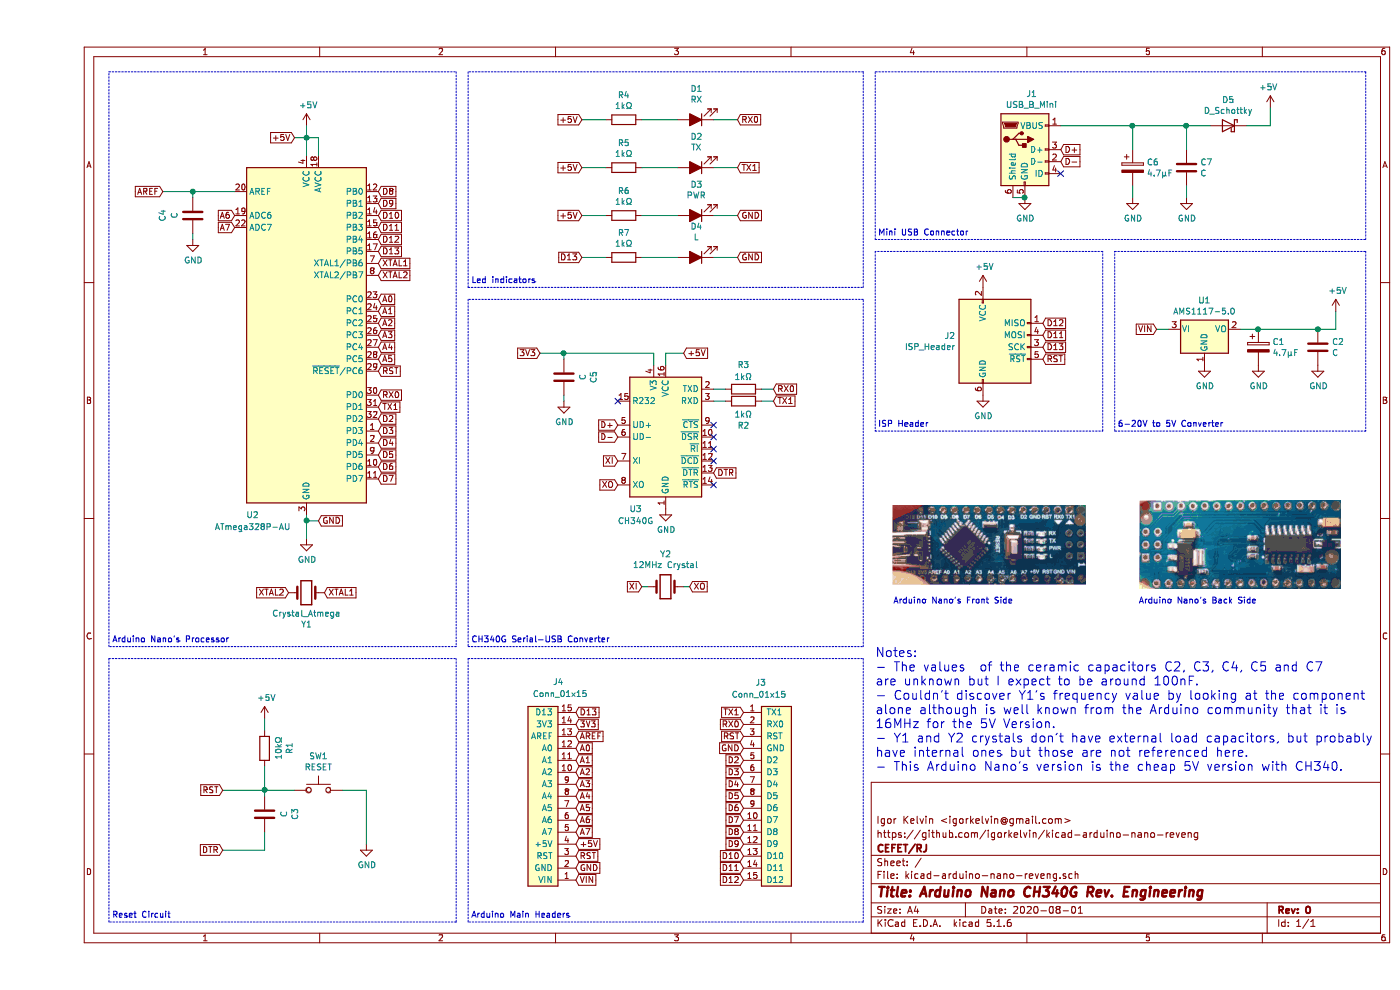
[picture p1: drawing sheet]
EESchema Schematic File Version 4
EELAYER 30 0
EELAYER END
$Descr A4 11693 8268
encoding utf-8
Sheet 1 1
Title "Arduino Nano CH340G Rev. Engineering"
Date "2020-08-01"
Rev "0"
Comp "CEFET/RJ"
Comment1 "https://github.com/igorkelvin/kicad-arduino-nano-reveng"
Comment2 "Igor Kelvin <igorkelvin@gmail.com>"
Comment3 ""
Comment4 ""
$EndDescr
$Comp
L MCU_Microchip_ATmega:ATmega328P-AU U2
U 1 1
P 2250 2800
F 0 "U2" H 1800 1300 50  0000 C CNN
F 1 "ATmega328P-AU" H 1800 1200 50  0000 C CNN
F 2 "Package_QFP:TQFP-32_7x7mm_P0.8mm" H 2250 2800 50  0001 C CIN
F 3 "http://ww1.microchip.com/downloads/en/DeviceDoc/ATmega328_P%20AVR%20MCU%20with%20picoPower%20Technology%20Data%20Sheet%2040001984A.pdf" H 2250 2800 50  0001 C CNN
	1    2250 2800
	1    0    0    -1  
$EndComp
$Comp
L Device:Crystal Y1
U 1 1
P 2250 4950
F 0 "Y1" H 2250 5218 50  0000 C CNN
F 1 "Crystal_Atmega" H 2250 5127 50  0000 C CNN
F 2 "Crystal:Crystal_SMD_3215-2Pin_3.2x1.5mm" H 2250 4950 50  0001 C CNN
F 3 "~" H 2250 4950 50  0001 C CNN
	1    2250 4950
	-1   0    0    1   
$EndComp
$Comp
L Switch:SW_Push SW1
U 1 1
P 2350 6600
F 0 "SW1" H 2350 6885 50  0000 C CNN
F 1 "RESET" H 2350 6794 50  0000 C CNN
F 2 "Button_Switch_SMD:SW_SPST_CK_RS282G05A3" H 2350 6800 50  0001 C CNN
F 3 "~" H 2350 6800 50  0001 C CNN
	1    2350 6600
	1    0    0    -1  
$EndComp
$Comp
L Device:R R4
U 1 1
P 4900 1000
F 0 "R4" V 4693 1000 50  0000 C CNN
F 1 "1kΩ" V 4784 1000 50  0000 C CNN
F 2 "Resistor_SMD:R_0603_1608Metric" V 4830 1000 50  0001 C CNN
F 3 "~" H 4900 1000 50  0001 C CNN
	1    4900 1000
	0    1    1    0   
$EndComp
$Comp
L Device:R R5
U 1 1
P 4900 1400
F 0 "R5" V 4693 1400 50  0000 C CNN
F 1 "1kΩ" V 4784 1400 50  0000 C CNN
F 2 "Resistor_SMD:R_0603_1608Metric" V 4830 1400 50  0001 C CNN
F 3 "~" H 4900 1400 50  0001 C CNN
	1    4900 1400
	0    1    1    0   
$EndComp
$Comp
L Device:R R6
U 1 1
P 4900 1800
F 0 "R6" V 4693 1800 50  0000 C CNN
F 1 "1kΩ" V 4784 1800 50  0000 C CNN
F 2 "Resistor_SMD:R_0603_1608Metric" V 4830 1800 50  0001 C CNN
F 3 "~" H 4900 1800 50  0001 C CNN
	1    4900 1800
	0    1    1    0   
$EndComp
$Comp
L Device:R R7
U 1 1
P 4900 2150
F 0 "R7" V 4693 2150 50  0000 C CNN
F 1 "1kΩ" V 4784 2150 50  0000 C CNN
F 2 "Resistor_SMD:R_0603_1608Metric" V 4830 2150 50  0001 C CNN
F 3 "~" H 4900 2150 50  0001 C CNN
	1    4900 2150
	0    1    1    0   
$EndComp
$Comp
L Device:LED_ALT D1
U 1 1
P 5500 1000
F 0 "D1" H 5493 745 50  0000 C CNN
F 1 "RX" H 5493 836 50  0000 C CNN
F 2 "LED_SMD:LED_0603_1608Metric_Pad1.05x0.95mm_HandSolder" H 5500 1000 50  0001 C CNN
F 3 "~" H 5500 1000 50  0001 C CNN
	1    5500 1000
	-1   0    0    1   
$EndComp
$Comp
L Device:LED_ALT D2
U 1 1
P 5500 1400
F 0 "D2" H 5493 1145 50  0000 C CNN
F 1 "TX" H 5493 1236 50  0000 C CNN
F 2 "LED_SMD:LED_0603_1608Metric_Pad1.05x0.95mm_HandSolder" H 5500 1400 50  0001 C CNN
F 3 "~" H 5500 1400 50  0001 C CNN
	1    5500 1400
	-1   0    0    1   
$EndComp
$Comp
L Device:LED_ALT D3
U 1 1
P 5500 1800
F 0 "D3" H 5493 1545 50  0000 C CNN
F 1 "PWR" H 5493 1636 50  0000 C CNN
F 2 "LED_SMD:LED_0603_1608Metric_Pad1.05x0.95mm_HandSolder" H 5500 1800 50  0001 C CNN
F 3 "~" H 5500 1800 50  0001 C CNN
	1    5500 1800
	-1   0    0    1   
$EndComp
$Comp
L Device:LED_ALT D4
U 1 1
P 5500 2150
F 0 "D4" H 5493 1895 50  0000 C CNN
F 1 "L" H 5493 1986 50  0000 C CNN
F 2 "LED_SMD:LED_0603_1608Metric_Pad1.05x0.95mm_HandSolder" H 5500 2150 50  0001 C CNN
F 3 "~" H 5500 2150 50  0001 C CNN
	1    5500 2150
	-1   0    0    1   
$EndComp
$Comp
L igorkelvin:Conn_Nano_01 J3
U 1 1
P 6150 6650
F 0 "J3" H 6000 7600 50  0000 L CNN
F 1 "Conn_01x15" H 5800 7500 50  0000 L CNN
F 2 "Connector_PinHeader_2.54mm:PinHeader_1x15_P2.54mm_Vertical" H 6150 6650 50  0001 C CNN
F 3 "~" H 6150 6650 50  0001 C CNN
	1    6150 6650
	1    0    0    -1  
$EndComp
$Comp
L igorkelvin:Conn_Nano_02 J4
U 1 1
P 4250 6650
F 0 "J4" H 4100 5700 50  0000 L CNN
F 1 "Conn_01x15" H 3900 5800 50  0000 L CNN
F 2 "Connector_PinHeader_2.54mm:PinHeader_1x15_P2.54mm_Vertical" H 4250 6650 50  0001 C CNN
F 3 "~" H 4250 6650 50  0001 C CNN
	1    4250 6650
	-1   0    0    1   
$EndComp
$Comp
L Device:R R1
U 1 1
P 1900 6250
F 0 "R1" V 2107 6250 50  0000 C CNN
F 1 "10kΩ" V 2016 6250 50  0000 C CNN
F 2 "Resistor_SMD:R_0603_1608Metric" V 1830 6250 50  0001 C CNN
F 3 "~" H 1900 6250 50  0001 C CNN
	1    1900 6250
	1    0    0    -1  
$EndComp
$Comp
L power:GND #PWR08
U 1 1
P 2250 4500
F 0 "#PWR08" H 2250 4250 50  0001 C CNN
F 1 "GND" H 2255 4327 50  0000 C CNN
F 2 "" H 2250 4500 50  0001 C CNN
F 3 "" H 2250 4500 50  0001 C CNN
	1    2250 4500
	1    0    0    -1  
$EndComp
Wire Wire Line
	2250 4500 2250 4350
Wire Wire Line
	2250 1300 2250 1150
Wire Wire Line
	2250 1150 2150 1150
Text GLabel 2150 1150 0    50   Input ~ 0
+5V
$Comp
L power:+5V #PWR07
U 1 1
P 2250 1050
F 0 "#PWR07" H 2250 900 50  0001 C CNN
F 1 "+5V" H 2265 1223 50  0000 C CNN
F 2 "" H 2250 1050 50  0001 C CNN
F 3 "" H 2250 1050 50  0001 C CNN
	1    2250 1050
	1    0    0    -1  
$EndComp
Wire Wire Line
	2250 1050 2250 1150
Connection ~ 2250 1150
Text GLabel 2350 4350 2    50   Input ~ 0
GND
Wire Wire Line
	2250 4350 2350 4350
Connection ~ 2250 4350
Wire Wire Line
	2250 4350 2250 4300
Text GLabel 4500 7250 2    50   Input ~ 0
GND
Text GLabel 5900 6250 0    50   Input ~ 0
GND
Text GLabel 4500 7050 2    50   Input ~ 0
+5V
Text GLabel 4500 7350 2    50   Input ~ 0
VIN
Wire Wire Line
	1900 6650 1900 6600
$Comp
L power:+5V #PWR06
U 1 1
P 1900 6000
F 0 "#PWR06" H 1900 5850 50  0001 C CNN
F 1 "+5V" H 1915 6173 50  0000 C CNN
F 2 "" H 1900 6000 50  0001 C CNN
F 3 "" H 1900 6000 50  0001 C CNN
	1    1900 6000
	1    0    0    -1  
$EndComp
Wire Wire Line
	1900 6100 1900 6000
Text GLabel 5650 3950 2    50   Input ~ 0
DTR
$Comp
L Device:C C3
U 1 1
P 1900 6800
F 0 "C3" V 2152 6800 50  0000 C CNN
F 1 "C" V 2061 6800 50  0000 C CNN
F 2 "Capacitor_SMD:C_0603_1608Metric" H 1938 6650 50  0001 C CNN
F 3 "~" H 1900 6800 50  0001 C CNN
	1    1900 6800
	1    0    0    -1  
$EndComp
Text GLabel 4500 5950 2    50   Input ~ 0
D13
Text GLabel 2850 2100 2    50   Input ~ 0
D13
Text GLabel 4550 2150 0    50   Input ~ 0
D13
Wire Wire Line
	4550 2150 4750 2150
Wire Wire Line
	5050 2150 5350 2150
Wire Wire Line
	5850 2150 5650 2150
Text GLabel 5850 2150 2    50   Input ~ 0
GND
Wire Wire Line
	5350 1800 5050 1800
Wire Wire Line
	5050 1400 5350 1400
Wire Wire Line
	5350 1000 5050 1000
Text GLabel 5850 1800 2    50   Input ~ 0
GND
Wire Wire Line
	5850 1800 5650 1800
Text GLabel 4550 1800 0    50   Input ~ 0
+5V
Wire Wire Line
	4550 1800 4750 1800
Text GLabel 5900 5950 0    50   Input ~ 0
TX1
Text GLabel 5850 1400 2    50   Input ~ 0
TX1
Wire Wire Line
	5850 1400 5650 1400
Text GLabel 5850 1000 2    50   Input ~ 0
RX0
Text GLabel 5900 6050 0    50   Input ~ 0
RX0
Wire Wire Line
	5650 1000 5850 1000
Text GLabel 4550 1400 0    50   Input ~ 0
+5V
Text GLabel 4550 1000 0    50   Input ~ 0
+5V
Wire Wire Line
	4550 1000 4750 1000
Wire Wire Line
	4750 1400 4550 1400
Text GLabel 4500 7150 2    50   Input ~ 0
RST
Text GLabel 2850 3100 2    50   Input ~ 0
RST
Text GLabel 2850 2500 2    50   Input ~ 0
A0
Text GLabel 2850 2600 2    50   Input ~ 0
A1
Text GLabel 2850 2700 2    50   Input ~ 0
A2
Text GLabel 2850 2800 2    50   Input ~ 0
A3
Text GLabel 2850 2900 2    50   Input ~ 0
A4
Text GLabel 2850 3000 2    50   Input ~ 0
A5
Text GLabel 1650 1800 0    50   Input ~ 0
A6
Text GLabel 1650 1900 0    50   Input ~ 0
A7
Text GLabel 4500 6250 2    50   Input ~ 0
A0
Text GLabel 4500 6350 2    50   Input ~ 0
A1
Text GLabel 4500 6450 2    50   Input ~ 0
A2
Text GLabel 4500 6550 2    50   Input ~ 0
A3
Text GLabel 4500 6650 2    50   Input ~ 0
A4
Text GLabel 4500 6750 2    50   Input ~ 0
A5
Text GLabel 4500 6850 2    50   Input ~ 0
A6
Text GLabel 4500 6950 2    50   Input ~ 0
A7
Text GLabel 4500 6150 2    50   Input ~ 0
AREF
Text GLabel 2400 4950 2    50   Input ~ 0
XTAL1
Text GLabel 2100 4950 0    50   Input ~ 0
XTAL2
Text GLabel 2850 2300 2    50   Input ~ 0
XTAL2
Text GLabel 2850 2200 2    50   Input ~ 0
XTAL1
Text GLabel 5900 7350 0    50   Input ~ 0
D12
Text GLabel 5900 7250 0    50   Input ~ 0
D11
Text GLabel 2850 2000 2    50   Input ~ 0
D12
Text GLabel 2850 1900 2    50   Input ~ 0
D11
Text GLabel 2850 1800 2    50   Input ~ 0
D10
Text GLabel 2850 1700 2    50   Input ~ 0
D9
Text GLabel 2850 1600 2    50   Input ~ 0
D8
Text GLabel 5900 7150 0    50   Input ~ 0
D10
Text GLabel 5900 7050 0    50   Input ~ 0
D9
Text GLabel 5900 6950 0    50   Input ~ 0
D8
Text GLabel 5900 6850 0    50   Input ~ 0
D7
Text GLabel 5900 6750 0    50   Input ~ 0
D6
Text GLabel 5900 6650 0    50   Input ~ 0
D5
Text GLabel 5900 6550 0    50   Input ~ 0
D4
Text GLabel 5900 6450 0    50   Input ~ 0
D3
Text GLabel 5900 6350 0    50   Input ~ 0
D2
Text GLabel 2850 4000 2    50   Input ~ 0
D7
Text GLabel 2850 3900 2    50   Input ~ 0
D6
Text GLabel 2850 3800 2    50   Input ~ 0
D5
Text GLabel 2850 3700 2    50   Input ~ 0
D4
Text GLabel 2850 3600 2    50   Input ~ 0
D3
Text GLabel 2850 3500 2    50   Input ~ 0
D2
Text GLabel 2850 3400 2    50   Input ~ 0
TX1
Text GLabel 2850 3300 2    50   Input ~ 0
RX0
Wire Wire Line
	1900 6950 1900 7100
Text GLabel 1550 7100 0    50   Input ~ 0
DTR
$Comp
L power:GND #PWR010
U 1 1
P 5250 4250
F 0 "#PWR010" H 5250 4000 50  0001 C CNN
F 1 "GND" H 5255 4077 50  0000 C CNN
F 2 "" H 5250 4250 50  0001 C CNN
F 3 "" H 5250 4250 50  0001 C CNN
	1    5250 4250
	1    0    0    -1  
$EndComp
Text GLabel 5400 2950 2    50   Input ~ 0
+5V
Wire Wire Line
	5250 3050 5250 2950
Wire Wire Line
	5250 2950 5400 2950
Wire Wire Line
	5150 3050 5150 2950
Text GLabel 4500 6050 2    50   Input ~ 0
3V3
Wire Wire Line
	4200 2950 4400 2950
Text GLabel 4850 3850 0    50   Input ~ 0
XI
Text GLabel 4850 4050 0    50   Input ~ 0
XO
Wire Wire Line
	5450 4900 5400 4900
Wire Wire Line
	5100 4900 5050 4900
Text GLabel 5050 4900 0    50   Input ~ 0
XI
Text GLabel 5450 4900 2    50   Input ~ 0
XO
Wire Wire Line
	4400 3300 4400 3350
Wire Wire Line
	4400 2950 4400 3000
$Comp
L Interface_USB:CH340G U3
U 1 1
P 5250 3650
F 0 "U3" H 5000 3050 50  0000 C CNN
F 1 "CH340G" H 5000 2950 50  0000 C CNN
F 2 "Package_SO:SOIC-16_3.9x9.9mm_P1.27mm" H 5300 3100 50  0001 L CNN
F 3 "http://www.datasheet5.com/pdf-local-2195953" H 4900 4450 50  0001 C CNN
	1    5250 3650
	1    0    0    -1  
$EndComp
$Comp
L Device:C C5
U 1 1
P 4400 3150
F 0 "C5" V 4148 3150 50  0000 C CNN
F 1 "C" V 4239 3150 50  0000 C CNN
F 2 "Capacitor_SMD:C_0603_1608Metric" H 4438 3000 50  0001 C CNN
F 3 "~" H 4400 3150 50  0001 C CNN
	1    4400 3150
	-1   0    0    1   
$EndComp
$Comp
L Device:Crystal Y2
U 1 1
P 5250 4900
F 0 "Y2" H 5250 4632 50  0000 C CNN
F 1 "12MHz Crystal" H 5250 4723 50  0000 C CNN
F 2 "Crystal:Crystal_SMD_MicroCrystal_CC7V-T1A-2Pin_3.2x1.5mm" H 5250 4900 50  0001 C CNN
F 3 "~" H 5250 4900 50  0001 C CNN
	1    5250 4900
	-1   0    0    1   
$EndComp
Connection ~ 1900 6600
Wire Wire Line
	1900 6600 1900 6400
Text GLabel 4850 3550 0    50   Input ~ 0
D+
Text GLabel 4850 3650 0    50   Input ~ 0
D-
NoConn ~ 5650 4050
NoConn ~ 5650 3850
NoConn ~ 5650 3750
NoConn ~ 5650 3650
NoConn ~ 5650 3550
Wire Wire Line
	2350 1300 2350 1150
Wire Wire Line
	2350 1150 2250 1150
Text GLabel 4200 2950 0    50   Input ~ 0
3V3
NoConn ~ 4850 3350
Text GLabel 5900 6150 0    50   Input ~ 0
RST
Wire Wire Line
	1550 7100 1900 7100
Wire Wire Line
	2150 6600 1900 6600
$Comp
L power:GND #PWR0101
U 1 1
P 2750 7050
F 0 "#PWR0101" H 2750 6800 50  0001 C CNN
F 1 "GND" H 2755 6877 50  0000 C CNN
F 2 "" H 2750 7050 50  0001 C CNN
F 3 "" H 2750 7050 50  0001 C CNN
	1    2750 7050
	1    0    0    -1  
$EndComp
Wire Wire Line
	2750 7050 2750 6600
Wire Wire Line
	2550 6600 2750 6600
Wire Notes Line
	600  5400 600  600 
Wire Notes Line
	600  600  3500 600 
Wire Notes Line
	3500 600  3500 5400
Wire Notes Line
	3500 5400 600  5400
Wire Notes Line
	3600 2400 6900 2400
Wire Notes Line
	6900 2400 6900 600 
Wire Notes Line
	6900 600  3600 600 
Wire Notes Line
	3600 600  3600 2400
Wire Notes Line
	3600 5400 6900 5400
Wire Notes Line
	6900 5400 6900 2500
Wire Notes Line
	6900 2500 3600 2500
Wire Notes Line
	3600 2500 3600 5400
Wire Notes Line
	600  7700 600  5500
Wire Notes Line
	600  5500 3500 5500
Wire Notes Line
	3500 5500 3500 7700
Wire Notes Line
	3500 7700 600  7700
Wire Notes Line
	7000 2000 11100 2000
Wire Notes Line
	11100 600  7000 600 
Wire Notes Line
	7000 600  7000 2000
Text Notes 625  7675 0    50   ~ 0
Reset Circuit
Wire Wire Line
	1900 6600 1550 6600
Text GLabel 1550 6600 0    50   Input ~ 0
RST
Text Notes 3625 2375 0    50   ~ 0
Led indicators
Text GLabel 1050 1600 0    50   Input ~ 0
AREF
$Comp
L power:GND #PWR0102
U 1 1
P 1300 2000
F 0 "#PWR0102" H 1300 1750 50  0001 C CNN
F 1 "GND" H 1305 1827 50  0000 C CNN
F 2 "" H 1300 2000 50  0001 C CNN
F 3 "" H 1300 2000 50  0001 C CNN
	1    1300 2000
	1    0    0    -1  
$EndComp
Wire Wire Line
	1300 1950 1300 2000
$Comp
L Device:C C4
U 1 1
P 1300 1800
F 0 "C4" V 1550 1800 50  0000 C CNN
F 1 "C" V 1450 1800 50  0000 C CNN
F 2 "Capacitor_SMD:C_0603_1608Metric" H 1338 1650 50  0001 C CNN
F 3 "~" H 1300 1800 50  0001 C CNN
	1    1300 1800
	-1   0    0    1   
$EndComp
Wire Wire Line
	1050 1600 1300 1600
Wire Wire Line
	1300 1650 1300 1600
Connection ~ 1300 1600
Wire Wire Line
	1300 1600 1650 1600
Connection ~ 4400 2950
Wire Wire Line
	4400 2950 5150 2950
$Comp
L power:GND #PWR0103
U 1 1
P 4400 3350
F 0 "#PWR0103" H 4400 3100 50  0001 C CNN
F 1 "GND" H 4405 3177 50  0000 C CNN
F 2 "" H 4400 3350 50  0001 C CNN
F 3 "" H 4400 3350 50  0001 C CNN
	1    4400 3350
	1    0    0    -1  
$EndComp
$Comp
L Device:R R2
U 1 1
P 5900 3350
F 0 "R2" V 5693 3350 50  0000 C CNN
F 1 "1kΩ" V 5784 3350 50  0000 C CNN
F 2 "Resistor_SMD:R_0603_1608Metric" V 5830 3350 50  0001 C CNN
F 3 "~" H 5900 3350 50  0001 C CNN
	1    5900 3350
	0    -1   -1   0   
$EndComp
Wire Wire Line
	5650 3350 5750 3350
Wire Wire Line
	5750 3250 5650 3250
Text GLabel 6150 3350 2    50   Input ~ 0
TX1
Text GLabel 6150 3250 2    50   Input ~ 0
RX0
Wire Wire Line
	6050 3250 6150 3250
Wire Wire Line
	6050 3350 6150 3350
$Comp
L Device:R R3
U 1 1
P 5900 3250
F 0 "R3" V 6100 3250 50  0000 C CNN
F 1 "1kΩ" V 6000 3250 50  0000 C CNN
F 2 "Resistor_SMD:R_0603_1608Metric" V 5830 3250 50  0001 C CNN
F 3 "~" H 5900 3250 50  0001 C CNN
	1    5900 3250
	0    -1   -1   0   
$EndComp
Text Notes 3625 5375 0    50   ~ 0
CH340G Serial-USB Converter
Text Notes 625  5375 0    50   ~ 0
Arduino Nano's Processor
Wire Notes Line
	11100 600  11100 2000
Wire Notes Line
	3600 7700 3600 5500
Wire Notes Line
	3600 5500 6900 5500
Wire Notes Line
	6900 5500 6900 7700
Wire Notes Line
	6900 7700 3600 7700
Text Notes 3625 7675 0    50   ~ 0
Arduino Main Headers
Text Notes 7025 1975 0    50   ~ 0
Mini USB Connector
Text Notes 9025 3575 0    50   ~ 0
6-20V to 5V Converter
Wire Notes Line
	11100 3600 9000 3600
Wire Notes Line
	11100 2100 11100 3600
Wire Notes Line
	9000 3600 9000 2100
$Comp
L Connector:AVR-ISP-6 J2
U 1 1
P 8000 2900
F 0 "J2" H 7671 2996 50  0000 R CNN
F 1 "ISP_Header" H 7671 2905 50  0000 R CNN
F 2 "Connector_PinHeader_2.54mm:PinHeader_2x03_P2.54mm_Vertical" H 8000 2900 50  0001 C CNN
F 3 "~" H 8000 2900 50  0001 C CNN
	1    8000 2900
	1    0    0    -1  
$EndComp
Wire Wire Line
	9350 2750 9450 2750
Text GLabel 8400 2800 2    50   Input ~ 0
D11
Text GLabel 8400 2700 2    50   Input ~ 0
D12
Text GLabel 8400 3000 2    50   Input ~ 0
RST
Text GLabel 8400 2900 2    50   Input ~ 0
D13
Wire Wire Line
	10050 2750 10200 2750
$Comp
L power:GND #PWR04
U 1 1
P 10700 3050
F 0 "#PWR04" H 10700 2800 50  0001 C CNN
F 1 "GND" H 10705 2877 50  0000 C CNN
F 2 "" H 10700 3050 50  0001 C CNN
F 3 "" H 10700 3050 50  0001 C CNN
	1    10700 3050
	1    0    0    -1  
$EndComp
Wire Wire Line
	10700 2750 10850 2750
Connection ~ 10700 2750
$Comp
L power:GND #PWR03
U 1 1
P 10200 3050
F 0 "#PWR03" H 10200 2800 50  0001 C CNN
F 1 "GND" H 10205 2877 50  0000 C CNN
F 2 "" H 10200 3050 50  0001 C CNN
F 3 "" H 10200 3050 50  0001 C CNN
	1    10200 3050
	1    0    0    -1  
$EndComp
Wire Wire Line
	10850 2750 10850 2600
$Comp
L power:+5V #PWR05
U 1 1
P 10850 2600
F 0 "#PWR05" H 10850 2450 50  0001 C CNN
F 1 "+5V" H 10865 2773 50  0000 C CNN
F 2 "" H 10850 2600 50  0001 C CNN
F 3 "" H 10850 2600 50  0001 C CNN
	1    10850 2600
	1    0    0    -1  
$EndComp
Wire Wire Line
	10200 2750 10700 2750
Connection ~ 10200 2750
Text GLabel 9350 2750 0    50   Input ~ 0
VIN
$Comp
L power:GND #PWR02
U 1 1
P 9750 3050
F 0 "#PWR02" H 9750 2800 50  0001 C CNN
F 1 "GND" H 9755 2877 50  0000 C CNN
F 2 "" H 9750 3050 50  0001 C CNN
F 3 "" H 9750 3050 50  0001 C CNN
	1    9750 3050
	1    0    0    -1  
$EndComp
$Comp
L power:GND #PWR012
U 1 1
P 7900 3300
F 0 "#PWR012" H 7900 3050 50  0001 C CNN
F 1 "GND" H 7905 3127 50  0000 C CNN
F 2 "" H 7900 3300 50  0001 C CNN
F 3 "" H 7900 3300 50  0001 C CNN
	1    7900 3300
	1    0    0    -1  
$EndComp
$Comp
L power:+5V #PWR011
U 1 1
P 7900 2400
F 0 "#PWR011" H 7900 2250 50  0001 C CNN
F 1 "+5V" H 7915 2573 50  0000 C CNN
F 2 "" H 7900 2400 50  0001 C CNN
F 3 "" H 7900 2400 50  0001 C CNN
	1    7900 2400
	1    0    0    -1  
$EndComp
$Comp
L Device:C C2
U 1 1
P 10700 2900
F 0 "C2" H 10815 2946 50  0000 L CNN
F 1 "C" H 10815 2855 50  0000 L CNN
F 2 "Capacitor_SMD:C_0603_1608Metric" H 10738 2750 50  0001 C CNN
F 3 "~" H 10700 2900 50  0001 C CNN
	1    10700 2900
	1    0    0    -1  
$EndComp
$Comp
L Device:CP C1
U 1 1
P 10200 2900
F 0 "C1" H 10318 2946 50  0000 L CNN
F 1 "4.7µF" H 10318 2855 50  0000 L CNN
F 2 "Capacitor_Tantalum_SMD:CP_EIA-3216-10_Kemet-I" H 10238 2750 50  0001 C CNN
F 3 "~" H 10200 2900 50  0001 C CNN
	1    10200 2900
	1    0    0    -1  
$EndComp
$Comp
L Regulator_Linear:AMS1117-5.0 U1
U 1 1
P 9750 2750
F 0 "U1" H 9750 2992 50  0000 C CNN
F 1 "AMS1117-5.0" H 9750 2901 50  0000 C CNN
F 2 "Package_TO_SOT_SMD:SOT-223" H 9750 2950 50  0001 C CNN
F 3 "http://www.advanced-monolithic.com/pdf/ds1117.pdf" H 9850 2500 50  0001 C CNN
	1    9750 2750
	1    0    0    -1  
$EndComp
Wire Notes Line
	9000 2100 11100 2100
Wire Notes Line
	7000 3600 8900 3600
Wire Notes Line
	8900 2100 7000 2100
Wire Notes Line
	7000 2100 7000 3600
Text Notes 7025 3575 0    50   ~ 0
ISP Header
Wire Notes Line
	8900 3600 8900 2100
Wire Wire Line
	9600 1050 9150 1050
Connection ~ 9600 1050
Wire Wire Line
	9600 1250 9600 1050
Wire Wire Line
	9150 1050 8550 1050
Connection ~ 9150 1050
Wire Wire Line
	9150 1250 9150 1050
Wire Wire Line
	9800 1050 9600 1050
$Comp
L Device:CP C6
U 1 1
P 9150 1400
F 0 "C6" H 9268 1446 50  0000 L CNN
F 1 "4.7µF" H 9268 1355 50  0000 L CNN
F 2 "Capacitor_Tantalum_SMD:CP_EIA-3216-10_Kemet-I" H 9188 1250 50  0001 C CNN
F 3 "~" H 9150 1400 50  0001 C CNN
	1    9150 1400
	1    0    0    -1  
$EndComp
Wire Wire Line
	9150 1550 9150 1650
Wire Wire Line
	9600 1650 9600 1550
Connection ~ 8250 1650
Wire Wire Line
	8150 1650 8250 1650
NoConn ~ 8550 1450
Text GLabel 8550 1350 2    50   Input ~ 0
D-
Text GLabel 8550 1250 2    50   Input ~ 0
D+
$Comp
L power:GND #PWR014
U 1 1
P 9600 1650
F 0 "#PWR014" H 9600 1400 50  0001 C CNN
F 1 "GND" H 9605 1477 50  0000 C CNN
F 2 "" H 9600 1650 50  0001 C CNN
F 3 "" H 9600 1650 50  0001 C CNN
	1    9600 1650
	1    0    0    -1  
$EndComp
$Comp
L power:GND #PWR013
U 1 1
P 9150 1650
F 0 "#PWR013" H 9150 1400 50  0001 C CNN
F 1 "GND" H 9155 1477 50  0000 C CNN
F 2 "" H 9150 1650 50  0001 C CNN
F 3 "" H 9150 1650 50  0001 C CNN
	1    9150 1650
	1    0    0    -1  
$EndComp
Wire Wire Line
	10300 1050 10300 900 
Wire Wire Line
	10100 1050 10300 1050
$Comp
L power:+5V #PWR015
U 1 1
P 10300 900
F 0 "#PWR015" H 10300 750 50  0001 C CNN
F 1 "+5V" H 10315 1073 50  0000 C CNN
F 2 "" H 10300 900 50  0001 C CNN
F 3 "" H 10300 900 50  0001 C CNN
	1    10300 900 
	-1   0    0    -1  
$EndComp
$Comp
L power:GND #PWR01
U 1 1
P 8250 1650
F 0 "#PWR01" H 8250 1400 50  0001 C CNN
F 1 "GND" H 8255 1477 50  0000 C CNN
F 2 "" H 8250 1650 50  0001 C CNN
F 3 "" H 8250 1650 50  0001 C CNN
	1    8250 1650
	1    0    0    -1  
$EndComp
$Comp
L Device:C C7
U 1 1
P 9600 1400
F 0 "C7" H 9715 1446 50  0000 L CNN
F 1 "C" H 9715 1355 50  0000 L CNN
F 2 "Capacitor_SMD:C_0603_1608Metric" H 9638 1250 50  0001 C CNN
F 3 "~" H 9600 1400 50  0001 C CNN
	1    9600 1400
	1    0    0    -1  
$EndComp
$Comp
L Device:D_Schottky D5
U 1 1
P 9950 1050
F 0 "D5" H 9950 1267 50  0000 C CNN
F 1 "D_Schottky" H 9950 1176 50  0000 C CNN
F 2 "Diode_SMD:D_SOD-123" H 9950 1050 50  0001 C CNN
F 3 "~" H 9950 1050 50  0001 C CNN
	1    9950 1050
	-1   0    0    -1  
$EndComp
$Comp
L Connector:USB_B_Mini J1
U 1 1
P 8250 1250
F 0 "J1" H 8307 1717 50  0000 C CNN
F 1 "USB_B_Mini" H 8307 1626 50  0000 C CNN
F 2 "Connector_USB:USB_Mini-B_Lumberg_2486_01_Horizontal" H 8400 1200 50  0001 C CNN
F 3 "~" H 8400 1200 50  0001 C CNN
	1    8250 1250
	1    0    0    -1  
$EndComp
Text Notes 7000 6450 0    75   ~ 0
Notes:\n- The values  of the ceramic capacitors C2, C3, C4, C5 and C7 \nare unknown but I expect to be around 100nF.\n- Couldn't discover Y1's frequency value by looking at the component \nalone although is well known from the Arduino community that it is \n16MHz for the 5V Version.\n- Y1 and Y2 crystals don't have external load capacitors, but probably\nhave internal ones but those are not referenced here.\n- This Arduino Nano's version is the cheap 5V version with CH340.
Text Notes 7150 5050 0    50   ~ 0
Arduino Nano's Front Side
Text Notes 9200 5050 0    50   ~ 0
Arduino Nano's Back Side
$EndSCHEMATC
